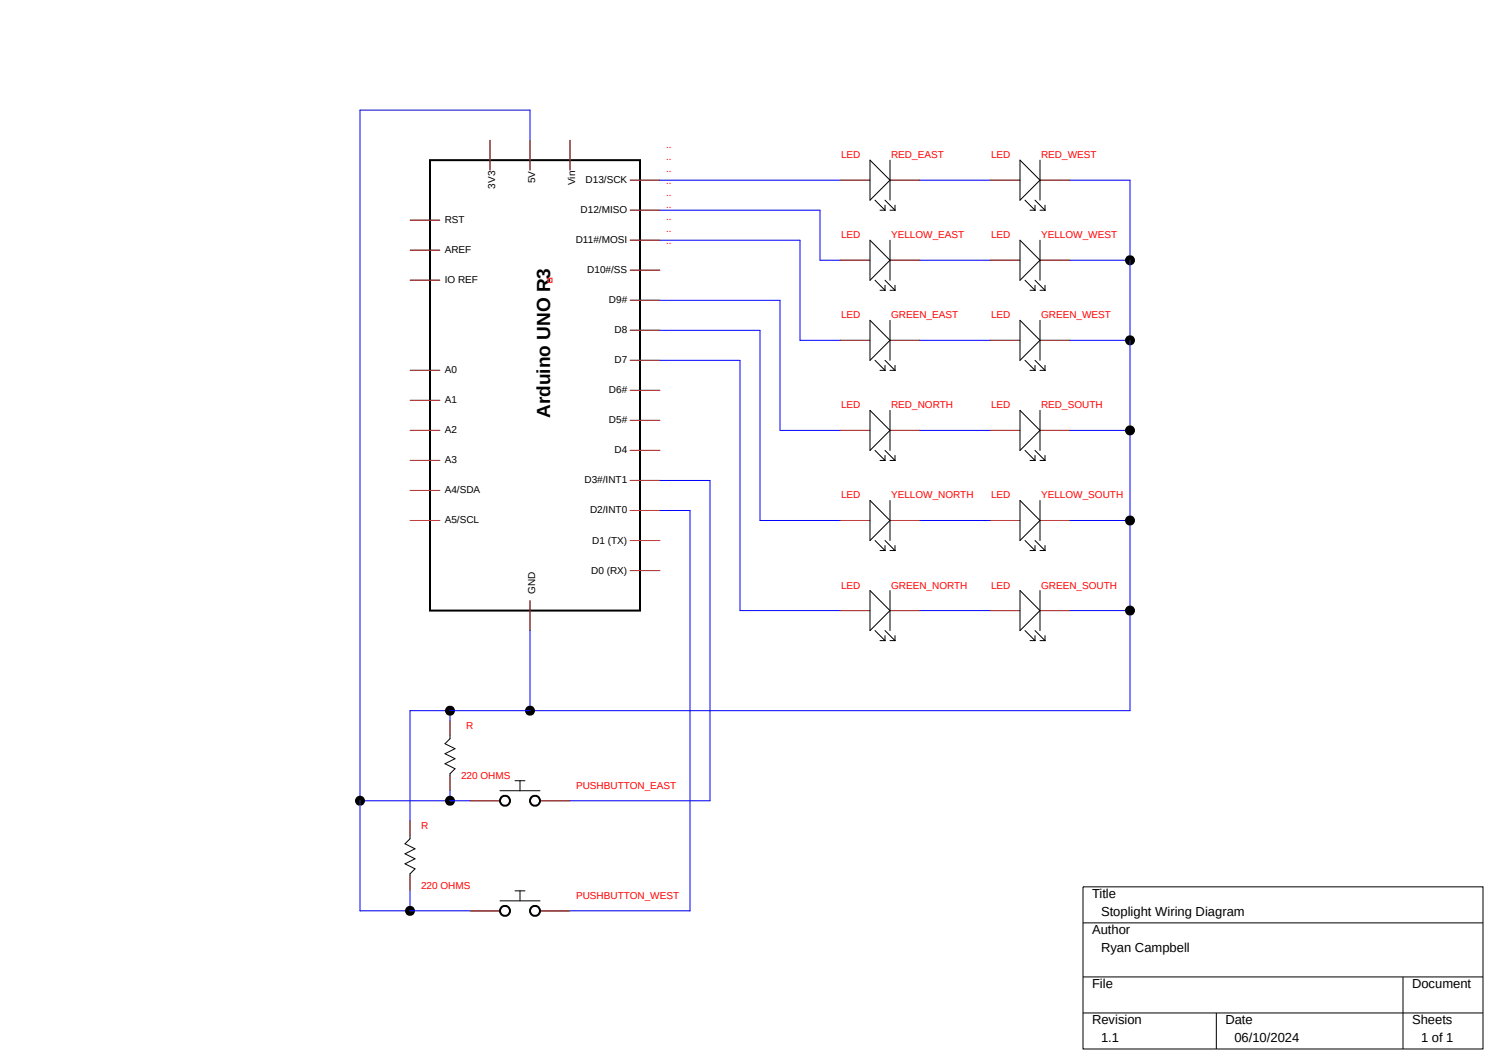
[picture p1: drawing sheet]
<svg xmlns="http://www.w3.org/2000/svg" width="297mm" height="210mm" viewBox="0 0 297 210" stroke-linecap="round" stroke-linejoin="round" font-family="sans-serif">
<g fill="none" stroke="#000" stroke-width=".2">
<path d="M98 28v6M106 28v6M114 28v6M126 36h6M168 36h6M174 32l4 4-4 4zM178 36h6M178 32v8M198 36h6M204 32l4 4-4 4zM208 36h6M208 32v8"/>
<path d="M82 44h6M82 50h6M82 56h6M126 54h6M126 48h6M126 42h6M168 52h6M174 48l4 4-4 4zM175 40l2 2M175 56l2 2M176 42h1M176 58h1"/>
<path d="M177 41v1M177 57v1M177 40l2 2M177 56l2 2M178 52h6M178 42h1M178 48v8M178 58h1M179 41v1M179 57v1M198 52h6M204 48l4 4-4 4z"/>
<path d="M205 40l2 2M205 56l2 2M206 42h1M206 58h1M207 41v1M207 57v1M207 40l2 2M207 56l2 2M208 52h6M208 42h1M208 48v8M208 58h1"/>
<path d="M209 41v1M209 57v1M82 74h6M126 78h6M126 72h6M126 66h6M126 60h6M168 68h6M174 64l4 4-4 4zM175 72l2 2M176 74h1M177 73v1"/>
<path d="M177 72l2 2M178 68h6M178 74h1M178 64v8M179 73v1M198 68h6M204 64l4 4-4 4zM205 72l2 2M206 74h1M207 73v1M207 72l2 2M208 68h6"/>
<path d="M208 74h1M208 64v8M209 73v1M82 80h6M82 86h6M82 92h6M82 98h6M126 96h6M126 90h6M126 84h6M168 86h6M174 82l4 4-4 4z"/>
<path d="M175 90l2 2M176 92h1M177 91v1M177 90l2 2M178 86h6M178 92h1M178 82v8M179 91v1M198 86h6M204 82l4 4-4 4zM205 90l2 2M206 92h1"/>
<path d="M207 91v1M207 90l2 2M208 86h6M208 92h1M208 82v8M209 91v1M82 104h6M126 114h6M126 108h6M126 102h6M168 104h6M174 100l4 4-4 4z"/>
<path d="M174 118l4 4-4 4zM175 108l2 2M176 110h1M177 109v1M177 108l2 2M178 104h6M178 100v8M178 118v8M178 110h1M179 109v1M198 104h6M204 100l4 4-4 4z"/>
<path d="M204 118l4 4-4 4zM205 108l2 2M206 110h1M207 109v1M207 108l2 2M208 104h6M208 100v8M208 118v8M208 110h1M209 109v1M106 120v6M168 122h6"/>
<path d="M175 126l2 2M176 128h1M177 127v1M177 126l2 2M178 122h6M178 128h1M179 127v1M198 122h6M205 126l2 2M206 128h1M207 127v1M207 126l2 2"/>
<path d="M208 122h6M208 128h1M209 127v1M90 144v3.6l-1 1 2 1-2 1 2 1-2 1 2 1-1 1v3.4M100 158h8M103 156h2M104 156v2M82 164v3.6l-1 1 2 1-2 1 2 1-2 1 2 1-1 1v3.4M94 160h6M103 178h2M104 178v2M108 160h6"/>
<path d="M216.6 177.2h80v32.4h-80zM94 182h6M100 180h8M108 182h6M216.6 184.4h80M216.6 195.2h80M280.6 195.2v14.4M216.6 202.4h80M243.3 202.4v7.2"/>
</g>
<path d="M109.6 55.6h.8v.8h-.8z" fill="none" stroke="#f00" stroke-width=".2"/>
<g fill="none" stroke="#000" stroke-width=".4">
<path d="M86 32h42v90h-42z"/>
<circle cx="101" cy="160" r="1"/>
<circle cx="107" cy="160" r="1"/>
<circle cx="101" cy="182" r="1"/>
<circle cx="107" cy="182" r="1"/>
</g>
<g fill="none" stroke="#c04040" stroke-width=".2">
<path d="M98 28v6M106 28v6M114 28v6M126 36h6M168 36h6M178 36h6M198 36h6M208 36h6M82 44h6M82 50h6M82 56h6M126 54h6"/>
<path d="M126 48h6M126 42h6M168 52h6M178 52h6M198 52h6M208 52h6M82 74h6M126 78h6M126 72h6M126 66h6M126 60h6M168 68h6"/>
<path d="M178 68h6M198 68h6M208 68h6M82 80h6M82 86h6M82 92h6M82 98h6M126 96h6M126 90h6M126 84h6M168 86h6M178 86h6"/>
<path d="M198 86h6M208 86h6M82 104h6M126 114h6M126 108h6M126 102h6M168 104h6M178 104h6M198 104h6M208 104h6M106 120v6M168 122h6"/>
<path d="M178 122h6M198 122h6M208 122h6M90 155v3M90 144v3M82 164v3M82 175v3M94 160h6M108 160h6M94 182h6M108 182h6"/>
</g>
<g fill="#000">
<circle cx="177" cy="42" r=".1"/>
<circle cx="177" cy="58" r=".1"/>
<circle cx="179" cy="42" r=".1"/>
<circle cx="179" cy="58" r=".1"/>
<circle cx="207" cy="42" r=".1"/>
<circle cx="207" cy="58" r=".1"/>
<circle cx="209" cy="42" r=".1"/>
<circle cx="209" cy="58" r=".1"/>
<circle cx="226" cy="52" r="1"/>
<circle cx="177" cy="74" r=".1"/>
<circle cx="179" cy="74" r=".1"/>
<circle cx="207" cy="74" r=".1"/>
<circle cx="209" cy="74" r=".1"/>
<circle cx="226" cy="68" r="1"/>
<circle cx="177" cy="92" r=".1"/>
<circle cx="179" cy="92" r=".1"/>
<circle cx="207" cy="92" r=".1"/>
<circle cx="209" cy="92" r=".1"/>
<circle cx="226" cy="86" r="1"/>
<circle cx="177" cy="110" r=".1"/>
<circle cx="179" cy="110" r=".1"/>
<circle cx="207" cy="110" r=".1"/>
<circle cx="209" cy="110" r=".1"/>
<circle cx="226" cy="104" r="1"/>
<circle cx="177" cy="128" r=".1"/>
<circle cx="179" cy="128" r=".1"/>
<circle cx="207" cy="128" r=".1"/>
<circle cx="209" cy="128" r=".1"/>
<circle cx="226" cy="122" r="1"/>
<circle cx="90" cy="142" r="1"/>
<circle cx="106" cy="142" r="1"/>
<circle cx="72" cy="160" r="1"/>
<circle cx="90" cy="160" r="1"/>
<circle cx="82" cy="182" r="1"/>
</g>
<g fill="none" stroke="#00f" stroke-width=".2">
<path d="M106 28v-6h-34v160h22M132 36h36M184 36h14M214 36h12v106h-144v22M132 42h32v10h4M132 48h28v20h8M184 52h14M214 52h12M132 60h24v26h12M132 66h20v38h16M132 72h16v50h20M184 68h14"/>
<path d="M214 68h12M132 96h10v64h-28M184 86h14M214 86h12M132 102h6v80h-24M184 104h14M214 104h12M106 126v16M184 122h14M214 122h12M90 142v2M90 158v2"/>
<path d="M72 160h22M82 178v4"/>
</g>
<text font-size="3.8" x="110" y="83.5" transform="rotate(-90 110 83.5)">Arduino UNO R3</text>
<g font-size="2.6">
<text x="218.4" y="179.5">Title</text>
<text x="220.2" y="183.1">Stoplight Wiring Diagram</text>
<text x="218.4" y="186.7">Author</text>
<text x="220.2" y="190.3">Ryan Campbell</text>
<text x="218.4" y="197.5">File</text>
<text x="282.4" y="197.5">Document</text>
<text x="218.4" y="204.7">Revision</text>
<text x="220.2" y="208.3">1.1</text>
<text x="245.1" y="204.7">Date</text>
<text x="246.9" y="208.3">06/10/2024</text>
<text x="282.4" y="204.7">Sheets</text>
<text x="284.2" y="208.3">1 of 1</text>
</g>
<g font-size="2" fill="#f00">
<text x="133.2" y="29.6">..</text>
<text x="133.2" y="32">..</text>
<text x="133.2" y="34.4">..</text>
<text x="168.2" y="31.6">LED</text>
<text x="178.2" y="31.6">RED_EAST</text>
<text x="198.2" y="31.6">LED</text>
<text x="208.2" y="31.6">RED_WEST</text>
<text x="133.2" y="36.8">..</text>
<text x="133.2" y="39.2">..</text>
<text x="133.2" y="41.6">..</text>
<text x="133.2" y="44">..</text>
<text x="133.2" y="46.4">..</text>
<text x="168.2" y="47.6">LED</text>
<text x="178.2" y="47.6">YELLOW_EAST</text>
<text x="198.2" y="47.6">LED</text>
<text x="208.2" y="47.6">YELLOW_WEST</text>
<text x="133.2" y="48.8">..</text>
<text x="168.2" y="63.6">LED</text>
<text x="178.2" y="63.6">GREEN_EAST</text>
<text x="198.2" y="63.6">LED</text>
<text x="208.2" y="63.6">GREEN_WEST</text>
<text x="168.2" y="81.6">LED</text>
<text x="178.2" y="81.6">RED_NORTH</text>
<text x="198.2" y="81.6">LED</text>
<text x="208.2" y="81.6">RED_SOUTH</text>
<text x="168.2" y="99.6">LED</text>
<text x="178.2" y="99.6">YELLOW_NORTH</text>
<text x="198.2" y="99.6">LED</text>
<text x="208.2" y="99.6">YELLOW_SOUTH</text>
<text x="168.2" y="117.6">LED</text>
<text x="178.2" y="117.6">GREEN_NORTH</text>
<text x="198.2" y="117.6">LED</text>
<text x="208.2" y="117.6">GREEN_SOUTH</text>
<text x="93.2" y="145.6">R</text>
<text x="92.2" y="155.6">220 OHMS</text>
<text x="115.2" y="157.6">PUSHBUTTON_EAST</text>
<text x="84.2" y="165.6">R</text>
<text x="84.2" y="177.6">220 OHMS</text>
<text x="115.2" y="179.6">PUSHBUTTON_WEST</text>
</g>
<g font-size="2">
<text x="99" y="37.7" transform="rotate(-90 99 37.7)">3V3</text>
<text x="107" y="36.6" transform="rotate(-90 107 36.6)">5V</text>
<text x="115" y="37" transform="rotate(-90 115 37)">Vin</text>
<text x="117.1" y="36.6">D13/SCK</text>
<text x="89" y="44.6">RST</text>
<text x="116.1" y="42.6">D12/MISO</text>
<text x="89" y="50.6">AREF</text>
<text x="115.2" y="48.6">D11#/MOSI</text>
<text x="89" y="56.6">IO REF</text>
<text x="117.4" y="54.6">D10#/SS</text>
<text x="121.8" y="60.6">D9#</text>
<text x="122.9" y="66.6">D8</text>
<text x="89" y="74.6">A0</text>
<text x="122.9" y="72.6">D7</text>
<text x="89" y="80.6">A1</text>
<text x="121.8" y="78.6">D6#</text>
<text x="89" y="86.6">A2</text>
<text x="121.8" y="84.6">D5#</text>
<text x="89" y="92.6">A3</text>
<text x="122.9" y="90.6">D4</text>
<text x="89" y="98.6">A4/SDA</text>
<text x="116.9" y="96.6">D3#/INT1</text>
<text x="89" y="104.6">A5/SCL</text>
<text x="118" y="102.6">D2/INT0</text>
<text x="118.5" y="108.6">D1 (TX)</text>
<text x="107" y="118.7" transform="rotate(-90 107 118.7)">GND</text>
<text x="118.2" y="114.6">D0 (RX)</text>
</g>
</svg>
